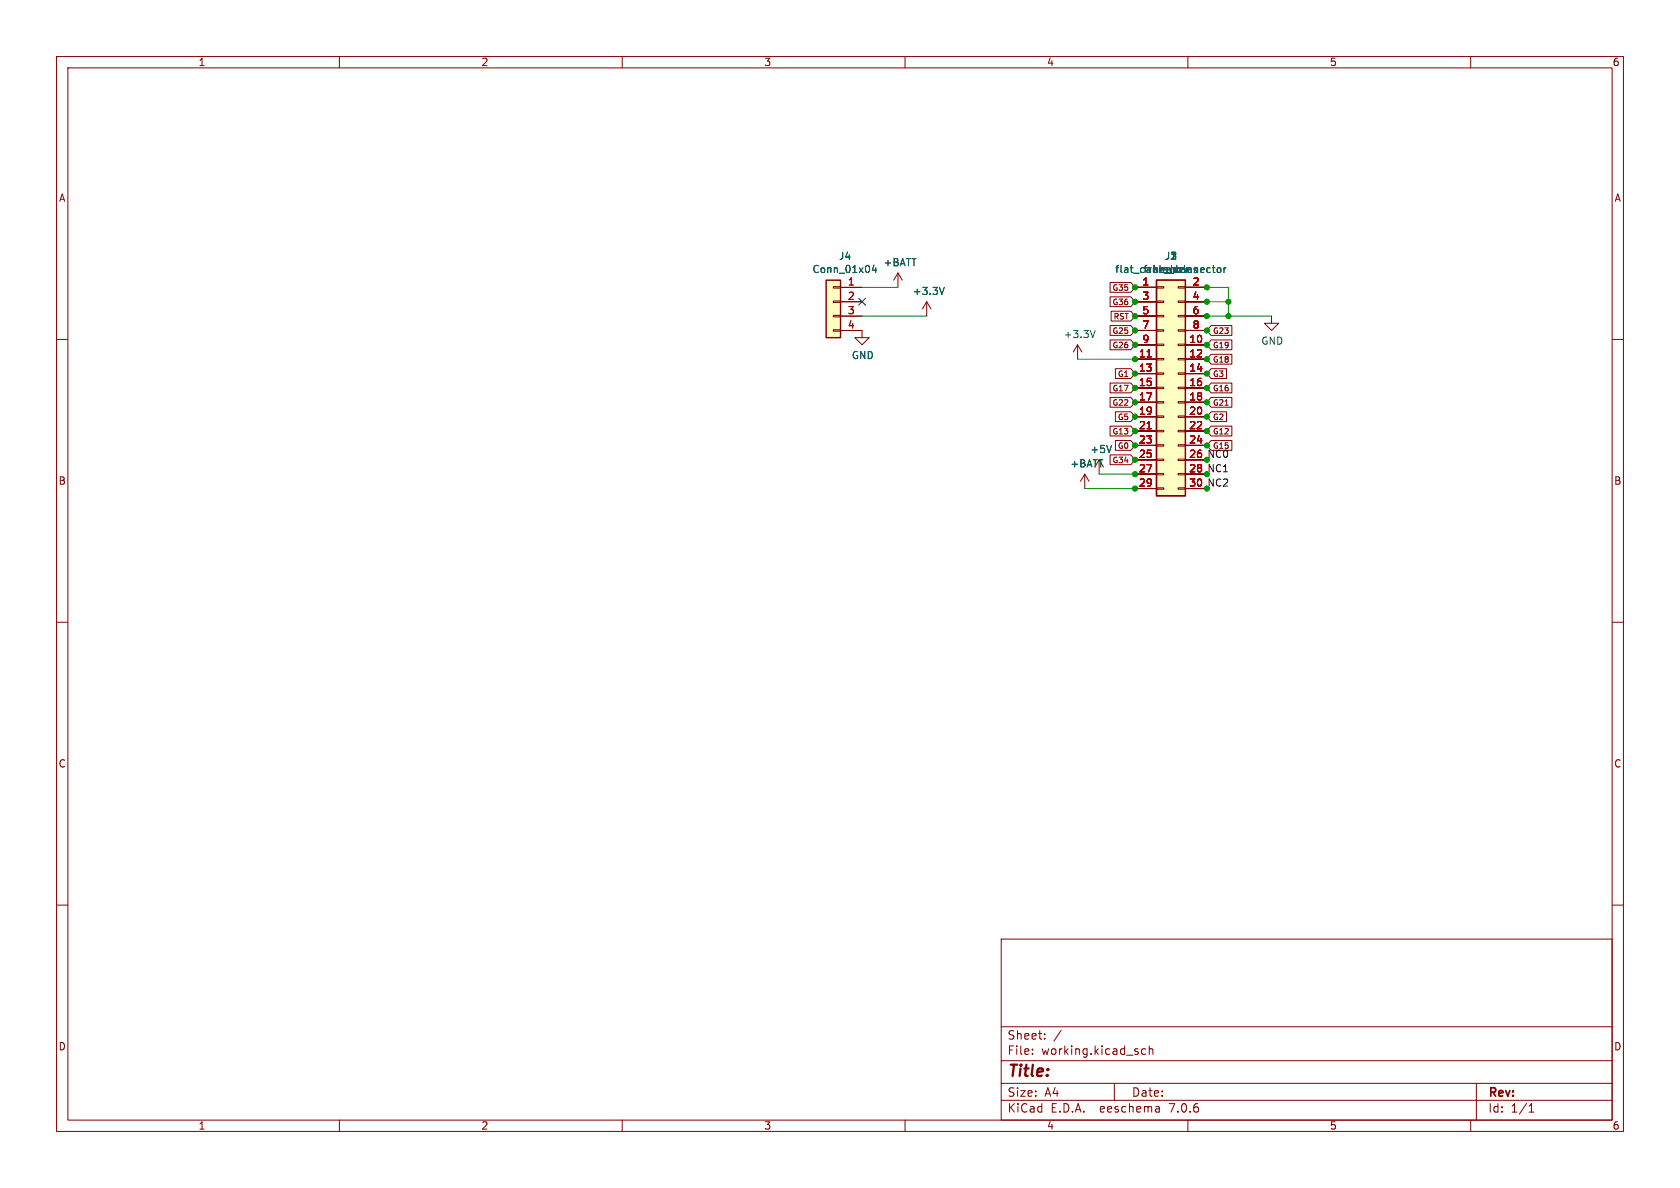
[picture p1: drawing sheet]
(kicad_sch (version 20230121) (generator eeschema)

 (paper "A4")

 (lib_symbols
  (symbol "Connector_Generic:Conn_01x04" (pin_names (offset 1.016) hide) (in_bom yes) (on_board yes)
   (property "Reference" "J" (at 0 5.08 0) (effects (font (size 1.27 1.27))))
   (property "Value" "Conn_01x04" (at 0 -7.62 0) (effects (font (size 1.27 1.27))))
   (property "Footprint" "" (at 0 0 0) (effects (font (size 1.27 1.27)) hide))
   (property "Datasheet" "~" (at 0 0 0) (effects (font (size 1.27 1.27)) hide))
   (symbol "Conn_01x04_1_1"
    (rectangle (start -1.27 -4.953) (end 0 -5.207) (stroke (width 0.1524) (type default)) (fill (type none)))
    (rectangle (start -1.27 -2.413) (end 0 -2.667) (stroke (width 0.1524) (type default)) (fill (type none)))
    (rectangle (start -1.27 0.127) (end 0 -0.127) (stroke (width 0.1524) (type default)) (fill (type none)))
    (rectangle (start -1.27 2.667) (end 0 2.413) (stroke (width 0.1524) (type default)) (fill (type none)))
    (rectangle (start -1.27 3.81) (end 1.27 -6.35) (stroke (width 0.254) (type default)) (fill (type background)))
    (pin passive line (at -5.08 2.54 0) (length 3.81) (name "Pin_1" (effects (font (size 1.27 1.27)))) (number "1" (effects (font (size 1.27 1.27)))))
    (pin passive line (at -5.08 0 0) (length 3.81) (name "Pin_2" (effects (font (size 1.27 1.27)))) (number "2" (effects (font (size 1.27 1.27)))))
    (pin passive line (at -5.08 -2.54 0) (length 3.81) (name "Pin_3" (effects (font (size 1.27 1.27)))) (number "3" (effects (font (size 1.27 1.27)))))
    (pin passive line (at -5.08 -5.08 0) (length 3.81) (name "Pin_4" (effects (font (size 1.27 1.27)))) (number "4" (effects (font (size 1.27 1.27)))))))
  (symbol "Connector_Generic:Conn_02x15_Odd_Even" (pin_names (offset 1.016) hide) (in_bom yes) (on_board yes)
   (property "Reference" "J" (at 1.27 20.32 0) (effects (font (size 1.27 1.27))))
   (property "Value" "Conn_02x15_Odd_Even" (at 1.27 -20.32 0) (effects (font (size 1.27 1.27))))
   (property "Footprint" "" (at 0 0 0) (effects (font (size 1.27 1.27)) hide))
   (property "Datasheet" "~" (at 0 0 0) (effects (font (size 1.27 1.27)) hide))
   (symbol "Conn_02x15_Odd_Even_1_1"
    (rectangle (start -1.27 -17.653) (end 0 -17.907) (stroke (width 0.1524) (type default)) (fill (type none)))
    (rectangle (start -1.27 -15.113) (end 0 -15.367) (stroke (width 0.1524) (type default)) (fill (type none)))
    (rectangle (start -1.27 -12.573) (end 0 -12.827) (stroke (width 0.1524) (type default)) (fill (type none)))
    (rectangle (start -1.27 -10.033) (end 0 -10.287) (stroke (width 0.1524) (type default)) (fill (type none)))
    (rectangle (start -1.27 -7.493) (end 0 -7.747) (stroke (width 0.1524) (type default)) (fill (type none)))
    (rectangle (start -1.27 -4.953) (end 0 -5.207) (stroke (width 0.1524) (type default)) (fill (type none)))
    (rectangle (start -1.27 -2.413) (end 0 -2.667) (stroke (width 0.1524) (type default)) (fill (type none)))
    (rectangle (start -1.27 0.127) (end 0 -0.127) (stroke (width 0.1524) (type default)) (fill (type none)))
    (rectangle (start -1.27 2.667) (end 0 2.413) (stroke (width 0.1524) (type default)) (fill (type none)))
    (rectangle (start -1.27 5.207) (end 0 4.953) (stroke (width 0.1524) (type default)) (fill (type none)))
    (rectangle (start -1.27 7.747) (end 0 7.493) (stroke (width 0.1524) (type default)) (fill (type none)))
    (rectangle (start -1.27 10.287) (end 0 10.033) (stroke (width 0.1524) (type default)) (fill (type none)))
    (rectangle (start -1.27 12.827) (end 0 12.573) (stroke (width 0.1524) (type default)) (fill (type none)))
    (rectangle (start -1.27 15.367) (end 0 15.113) (stroke (width 0.1524) (type default)) (fill (type none)))
    (rectangle (start -1.27 17.907) (end 0 17.653) (stroke (width 0.1524) (type default)) (fill (type none)))
    (rectangle (start -1.27 19.05) (end 3.81 -19.05) (stroke (width 0.254) (type default)) (fill (type background)))
    (rectangle (start 3.81 -17.653) (end 2.54 -17.907) (stroke (width 0.1524) (type default)) (fill (type none)))
    (rectangle (start 3.81 -15.113) (end 2.54 -15.367) (stroke (width 0.1524) (type default)) (fill (type none)))
    (rectangle (start 3.81 -12.573) (end 2.54 -12.827) (stroke (width 0.1524) (type default)) (fill (type none)))
    (rectangle (start 3.81 -10.033) (end 2.54 -10.287) (stroke (width 0.1524) (type default)) (fill (type none)))
    (rectangle (start 3.81 -7.493) (end 2.54 -7.747) (stroke (width 0.1524) (type default)) (fill (type none)))
    (rectangle (start 3.81 -4.953) (end 2.54 -5.207) (stroke (width 0.1524) (type default)) (fill (type none)))
    (rectangle (start 3.81 -2.413) (end 2.54 -2.667) (stroke (width 0.1524) (type default)) (fill (type none)))
    (rectangle (start 3.81 0.127) (end 2.54 -0.127) (stroke (width 0.1524) (type default)) (fill (type none)))
    (rectangle (start 3.81 2.667) (end 2.54 2.413) (stroke (width 0.1524) (type default)) (fill (type none)))
    (rectangle (start 3.81 5.207) (end 2.54 4.953) (stroke (width 0.1524) (type default)) (fill (type none)))
    (rectangle (start 3.81 7.747) (end 2.54 7.493) (stroke (width 0.1524) (type default)) (fill (type none)))
    (rectangle (start 3.81 10.287) (end 2.54 10.033) (stroke (width 0.1524) (type default)) (fill (type none)))
    (rectangle (start 3.81 12.827) (end 2.54 12.573) (stroke (width 0.1524) (type default)) (fill (type none)))
    (rectangle (start 3.81 15.367) (end 2.54 15.113) (stroke (width 0.1524) (type default)) (fill (type none)))
    (rectangle (start 3.81 17.907) (end 2.54 17.653) (stroke (width 0.1524) (type default)) (fill (type none)))
    (pin passive line (at -5.08 17.78 0) (length 3.81) (name "Pin_1" (effects (font (size 1.27 1.27)))) (number "1" (effects (font (size 1.27 1.27)))))
    (pin passive line (at 7.62 7.62 180) (length 3.81) (name "Pin_10" (effects (font (size 1.27 1.27)))) (number "10" (effects (font (size 1.27 1.27)))))
    (pin passive line (at -5.08 5.08 0) (length 3.81) (name "Pin_11" (effects (font (size 1.27 1.27)))) (number "11" (effects (font (size 1.27 1.27)))))
    (pin passive line (at 7.62 5.08 180) (length 3.81) (name "Pin_12" (effects (font (size 1.27 1.27)))) (number "12" (effects (font (size 1.27 1.27)))))
    (pin passive line (at -5.08 2.54 0) (length 3.81) (name "Pin_13" (effects (font (size 1.27 1.27)))) (number "13" (effects (font (size 1.27 1.27)))))
    (pin passive line (at 7.62 2.54 180) (length 3.81) (name "Pin_14" (effects (font (size 1.27 1.27)))) (number "14" (effects (font (size 1.27 1.27)))))
    (pin passive line (at -5.08 0 0) (length 3.81) (name "Pin_15" (effects (font (size 1.27 1.27)))) (number "15" (effects (font (size 1.27 1.27)))))
    (pin passive line (at 7.62 0 180) (length 3.81) (name "Pin_16" (effects (font (size 1.27 1.27)))) (number "16" (effects (font (size 1.27 1.27)))))
    (pin passive line (at -5.08 -2.54 0) (length 3.81) (name "Pin_17" (effects (font (size 1.27 1.27)))) (number "17" (effects (font (size 1.27 1.27)))))
    (pin passive line (at 7.62 -2.54 180) (length 3.81) (name "Pin_18" (effects (font (size 1.27 1.27)))) (number "18" (effects (font (size 1.27 1.27)))))
    (pin passive line (at -5.08 -5.08 0) (length 3.81) (name "Pin_19" (effects (font (size 1.27 1.27)))) (number "19" (effects (font (size 1.27 1.27)))))
    (pin passive line (at 7.62 17.78 180) (length 3.81) (name "Pin_2" (effects (font (size 1.27 1.27)))) (number "2" (effects (font (size 1.27 1.27)))))
    (pin passive line (at 7.62 -5.08 180) (length 3.81) (name "Pin_20" (effects (font (size 1.27 1.27)))) (number "20" (effects (font (size 1.27 1.27)))))
    (pin passive line (at -5.08 -7.62 0) (length 3.81) (name "Pin_21" (effects (font (size 1.27 1.27)))) (number "21" (effects (font (size 1.27 1.27)))))
    (pin passive line (at 7.62 -7.62 180) (length 3.81) (name "Pin_22" (effects (font (size 1.27 1.27)))) (number "22" (effects (font (size 1.27 1.27)))))
    (pin passive line (at -5.08 -10.16 0) (length 3.81) (name "Pin_23" (effects (font (size 1.27 1.27)))) (number "23" (effects (font (size 1.27 1.27)))))
    (pin passive line (at 7.62 -10.16 180) (length 3.81) (name "Pin_24" (effects (font (size 1.27 1.27)))) (number "24" (effects (font (size 1.27 1.27)))))
    (pin passive line (at -5.08 -12.7 0) (length 3.81) (name "Pin_25" (effects (font (size 1.27 1.27)))) (number "25" (effects (font (size 1.27 1.27)))))
    (pin passive line (at 7.62 -12.7 180) (length 3.81) (name "Pin_26" (effects (font (size 1.27 1.27)))) (number "26" (effects (font (size 1.27 1.27)))))
    (pin passive line (at -5.08 -15.24 0) (length 3.81) (name "Pin_27" (effects (font (size 1.27 1.27)))) (number "27" (effects (font (size 1.27 1.27)))))
    (pin passive line (at 7.62 -15.24 180) (length 3.81) (name "Pin_28" (effects (font (size 1.27 1.27)))) (number "28" (effects (font (size 1.27 1.27)))))
    (pin passive line (at -5.08 -17.78 0) (length 3.81) (name "Pin_29" (effects (font (size 1.27 1.27)))) (number "29" (effects (font (size 1.27 1.27)))))
    (pin passive line (at -5.08 15.24 0) (length 3.81) (name "Pin_3" (effects (font (size 1.27 1.27)))) (number "3" (effects (font (size 1.27 1.27)))))
    (pin passive line (at 7.62 -17.78 180) (length 3.81) (name "Pin_30" (effects (font (size 1.27 1.27)))) (number "30" (effects (font (size 1.27 1.27)))))
    (pin passive line (at 7.62 15.24 180) (length 3.81) (name "Pin_4" (effects (font (size 1.27 1.27)))) (number "4" (effects (font (size 1.27 1.27)))))
    (pin passive line (at -5.08 12.7 0) (length 3.81) (name "Pin_5" (effects (font (size 1.27 1.27)))) (number "5" (effects (font (size 1.27 1.27)))))
    (pin passive line (at 7.62 12.7 180) (length 3.81) (name "Pin_6" (effects (font (size 1.27 1.27)))) (number "6" (effects (font (size 1.27 1.27)))))
    (pin passive line (at -5.08 10.16 0) (length 3.81) (name "Pin_7" (effects (font (size 1.27 1.27)))) (number "7" (effects (font (size 1.27 1.27)))))
    (pin passive line (at 7.62 10.16 180) (length 3.81) (name "Pin_8" (effects (font (size 1.27 1.27)))) (number "8" (effects (font (size 1.27 1.27)))))
    (pin passive line (at -5.08 7.62 0) (length 3.81) (name "Pin_9" (effects (font (size 1.27 1.27)))) (number "9" (effects (font (size 1.27 1.27)))))))
  (symbol "power:+5V" (power) (pin_names (offset 0)) (in_bom yes) (on_board yes)
   (property "Reference" "#PWR" (at 0 -3.81 0) (effects (font (size 1.27 1.27)) hide))
   (property "Value" "+5V" (at 0 3.556 0) (effects (font (size 1.27 1.27))))
   (property "Footprint" "" (at 0 0 0) (effects (font (size 1.27 1.27)) hide))
   (property "Datasheet" "" (at 0 0 0) (effects (font (size 1.27 1.27)) hide))
   (symbol "+5V_0_1"
    (polyline (pts (xy -0.762 1.27) (xy 0 2.54)) (stroke (width 0) (type default)) (fill (type none)))
    (polyline (pts (xy 0 0) (xy 0 2.54)) (stroke (width 0) (type default)) (fill (type none)))
    (polyline (pts (xy 0 2.54) (xy 0.762 1.27)) (stroke (width 0) (type default)) (fill (type none))))
   (symbol "+5V_1_1"
    (pin power_in line (at 0 0 90) (length 0) hide (name "+5V" (effects (font (size 1.27 1.27)))) (number "1" (effects (font (size 1.27 1.27)))))))
  (symbol "power:+BATT" (power) (pin_names (offset 0)) (in_bom yes) (on_board yes)
   (property "Reference" "#PWR" (at 0 -3.81 0) (effects (font (size 1.27 1.27)) hide))
   (property "Value" "+BATT" (at 0 3.556 0) (effects (font (size 1.27 1.27))))
   (property "Footprint" "" (at 0 0 0) (effects (font (size 1.27 1.27)) hide))
   (property "Datasheet" "" (at 0 0 0) (effects (font (size 1.27 1.27)) hide))
   (symbol "+BATT_0_1"
    (polyline (pts (xy -0.762 1.27) (xy 0 2.54)) (stroke (width 0) (type default)) (fill (type none)))
    (polyline (pts (xy 0 0) (xy 0 2.54)) (stroke (width 0) (type default)) (fill (type none)))
    (polyline (pts (xy 0 2.54) (xy 0.762 1.27)) (stroke (width 0) (type default)) (fill (type none))))
   (symbol "+BATT_1_1"
    (pin power_in line (at 0 0 90) (length 0) hide (name "+BATT" (effects (font (size 1.27 1.27)))) (number "1" (effects (font (size 1.27 1.27)))))))
  (symbol "power:GND" (power) (pin_names (offset 0)) (in_bom yes) (on_board yes)
   (property "Reference" "#PWR" (at 0 -6.35 0) (effects (font (size 1.27 1.27)) hide))
   (property "Value" "GND" (at 0 -3.81 0) (effects (font (size 1.27 1.27))))
   (property "Footprint" "" (at 0 0 0) (effects (font (size 1.27 1.27)) hide))
   (property "Datasheet" "" (at 0 0 0) (effects (font (size 1.27 1.27)) hide))
   (symbol "GND_0_1"
    (polyline (pts (xy 0 0) (xy 0 -1.27) (xy 1.27 -1.27) (xy 0 -2.54) (xy -1.27 -1.27) (xy 0 -1.27)) (stroke (width 0) (type default)) (fill (type none))))
   (symbol "GND_1_1"
    (pin power_in line (at 0 0 270) (length 0) hide (name "GND" (effects (font (size 1.27 1.27)))) (number "1" (effects (font (size 1.27 1.27)))))))
  (symbol "top_pcb-rescue:+3.3V-power" (power) (pin_names (offset 0)) (in_bom yes) (on_board yes)
   (property "Reference" "#PWR" (at 0 -3.81 0) (effects (font (size 1.27 1.27)) hide))
   (property "Value" "+3.3V-power" (at 0 3.556 0) (effects (font (size 1.27 1.27))))
   (property "Footprint" "" (at 0 0 0) (effects (font (size 1.27 1.27)) hide))
   (property "Datasheet" "" (at 0 0 0) (effects (font (size 1.27 1.27)) hide))
   (symbol "+3.3V-power_0_1"
    (polyline (pts (xy -0.762 1.27) (xy 0 2.54)) (stroke (width 0) (type solid)) (fill (type none)))
    (polyline (pts (xy 0 0) (xy 0 2.54)) (stroke (width 0) (type solid)) (fill (type none)))
    (polyline (pts (xy 0 2.54) (xy 0.762 1.27)) (stroke (width 0) (type solid)) (fill (type none))))
   (symbol "+3.3V-power_1_1"
    (pin power_in line (at 0 0 90) (length 0) hide (name "+3V3" (effects (font (size 1.27 1.27)))) (number "1" (effects (font (size 1.27 1.27))))))))

 (junction (at 217.17 53.34) (diameter 0) (color 0 0 0 0))
 (junction (at 200.66 58.42) (diameter 0) (color 0 0 0 0))
 (junction (at 200.66 78.74) (diameter 0) (color 0 0 0 0))
 (junction (at 213.36 60.96) (diameter 0) (color 0 0 0 0))
 (junction (at 200.66 83.82) (diameter 0) (color 0 0 0 0))
 (junction (at 213.36 78.74) (diameter 0) (color 0 0 0 0))
 (junction (at 213.36 63.5) (diameter 0) (color 0 0 0 0))
 (junction (at 213.36 83.82) (diameter 0) (color 0 0 0 0))
 (junction (at 213.36 68.58) (diameter 0) (color 0 0 0 0))
 (junction (at 213.36 50.8) (diameter 0) (color 0 0 0 0))
 (junction (at 213.36 86.36) (diameter 0) (color 0 0 0 0))
 (junction (at 213.36 71.12) (diameter 0) (color 0 0 0 0))
 (junction (at 200.66 86.36) (diameter 0) (color 0 0 0 0))
 (junction (at 217.17 55.88) (diameter 0) (color 0 0 0 0))
 (junction (at 200.66 73.66) (diameter 0) (color 0 0 0 0))
 (junction (at 200.66 71.12) (diameter 0) (color 0 0 0 0))
 (junction (at 200.66 76.2) (diameter 0) (color 0 0 0 0))
 (junction (at 200.66 55.88) (diameter 0) (color 0 0 0 0))
 (junction (at 200.66 66.04) (diameter 0) (color 0 0 0 0))
 (junction (at 213.36 53.34) (diameter 0) (color 0 0 0 0))
 (junction (at 200.66 81.28) (diameter 0) (color 0 0 0 0))
 (junction (at 213.36 81.28) (diameter 0) (color 0 0 0 0))
 (junction (at 213.36 58.42) (diameter 0) (color 0 0 0 0))
 (junction (at 200.66 63.5) (diameter 0) (color 0 0 0 0))
 (junction (at 213.36 55.88) (diameter 0) (color 0 0 0 0))
 (junction (at 213.36 76.2) (diameter 0) (color 0 0 0 0))
 (junction (at 200.66 53.34) (diameter 0) (color 0 0 0 0))
 (junction (at 200.66 68.58) (diameter 0) (color 0 0 0 0))
 (junction (at 200.66 50.8) (diameter 0) (color 0 0 0 0))
 (junction (at 213.36 73.66) (diameter 0) (color 0 0 0 0))
 (junction (at 200.66 60.96) (diameter 0) (color 0 0 0 0))
 (junction (at 213.36 66.04) (diameter 0) (color 0 0 0 0))

 (no_connect (at 152.4 53.34))

 (wire (pts (xy 158.75 50.8) (xy 152.4 50.8)) (stroke (width 0) (type default)))
 (wire (pts (xy 200.66 63.5) (xy 190.5 63.5)) (stroke (width 0) (type default)))
 (wire (pts (xy 200.66 83.82) (xy 194.31 83.82)) (stroke (width 0) (type default)))
 (wire (pts (xy 213.36 53.34) (xy 217.17 53.34)) (stroke (width 0) (type default)))
 (wire (pts (xy 217.17 50.8) (xy 217.17 53.34)) (stroke (width 0) (type default)))
 (wire (pts (xy 213.36 50.8) (xy 217.17 50.8)) (stroke (width 0) (type default)))
 (wire (pts (xy 217.17 55.88) (xy 224.79 55.88)) (stroke (width 0) (type default)))
 (wire (pts (xy 191.77 86.36) (xy 200.66 86.36)) (stroke (width 0) (type default)))
 (wire (pts (xy 152.4 55.88) (xy 163.83 55.88)) (stroke (width 0) (type default)))
 (wire (pts (xy 213.36 55.88) (xy 217.17 55.88)) (stroke (width 0) (type default)))
 (wire (pts (xy 217.17 53.34) (xy 217.17 55.88)) (stroke (width 0) (type default)))

 (label "NC0" (at 213.36 81.28 0) (effects (font (size 1.27 1.27)) (justify left bottom)))
 (label "NC1" (at 213.36 83.82 0) (effects (font (size 1.27 1.27)) (justify left bottom)))
 (label "NC2" (at 213.36 86.36 0) (effects (font (size 1.27 1.27)) (justify left bottom)))

 (global_label "G19" (shape input) (at 213.36 60.96 0) (effects (font (size 0.9906 0.9906)) (justify left))
  (property "Intersheetrefs" "${INTERSHEET_REFS}" (at 213.36 60.96 0) (effects (font (size 1.27 1.27)) hide)))
 (global_label "G23" (shape input) (at 213.36 58.42 0) (effects (font (size 0.9906 0.9906)) (justify left))
  (property "Intersheetrefs" "${INTERSHEET_REFS}" (at 213.36 58.42 0) (effects (font (size 1.27 1.27)) hide)))
 (global_label "G17" (shape input) (at 200.66 68.58 180) (effects (font (size 0.9906 0.9906)) (justify right))
  (property "Intersheetrefs" "${INTERSHEET_REFS}" (at 200.66 68.58 0) (effects (font (size 1.27 1.27)) hide)))
 (global_label "G0" (shape input) (at 200.66 78.74 180) (effects (font (size 0.9906 0.9906)) (justify right))
  (property "Intersheetrefs" "${INTERSHEET_REFS}" (at 200.66 78.74 0) (effects (font (size 1.27 1.27)) hide)))
 (global_label "G16" (shape input) (at 213.36 68.58 0) (effects (font (size 0.9906 0.9906)) (justify left))
  (property "Intersheetrefs" "${INTERSHEET_REFS}" (at 213.36 68.58 0) (effects (font (size 1.27 1.27)) hide)))
 (global_label "G26" (shape input) (at 200.66 60.96 180) (effects (font (size 0.9906 0.9906)) (justify right))
  (property "Intersheetrefs" "${INTERSHEET_REFS}" (at 200.66 60.96 0) (effects (font (size 1.27 1.27)) hide)))
 (global_label "G13" (shape input) (at 200.66 76.2 180) (effects (font (size 0.9906 0.9906)) (justify right))
  (property "Intersheetrefs" "${INTERSHEET_REFS}" (at 200.66 76.2 0) (effects (font (size 1.27 1.27)) hide)))
 (global_label "G18" (shape input) (at 213.36 63.5 0) (effects (font (size 0.9906 0.9906)) (justify left))
  (property "Intersheetrefs" "${INTERSHEET_REFS}" (at 213.36 63.5 0) (effects (font (size 1.27 1.27)) hide)))
 (global_label "G15" (shape input) (at 213.36 78.74 0) (effects (font (size 0.9906 0.9906)) (justify left))
  (property "Intersheetrefs" "${INTERSHEET_REFS}" (at 213.36 78.74 0) (effects (font (size 1.27 1.27)) hide)))
 (global_label "G21" (shape input) (at 213.36 71.12 0) (effects (font (size 0.9906 0.9906)) (justify left))
  (property "Intersheetrefs" "${INTERSHEET_REFS}" (at 213.36 71.12 0) (effects (font (size 1.27 1.27)) hide)))
 (global_label "RST" (shape input) (at 200.66 55.88 180) (effects (font (size 0.9906 0.9906)) (justify right))
  (property "Intersheetrefs" "${INTERSHEET_REFS}" (at 200.66 55.88 0) (effects (font (size 1.27 1.27)) hide)))
 (global_label "G25" (shape input) (at 200.66 58.42 180) (effects (font (size 0.9906 0.9906)) (justify right))
  (property "Intersheetrefs" "${INTERSHEET_REFS}" (at 200.66 58.42 0) (effects (font (size 1.27 1.27)) hide)))
 (global_label "G12" (shape input) (at 213.36 76.2 0) (effects (font (size 0.9906 0.9906)) (justify left))
  (property "Intersheetrefs" "${INTERSHEET_REFS}" (at 213.36 76.2 0) (effects (font (size 1.27 1.27)) hide)))
 (global_label "G35" (shape input) (at 200.66 50.8 180) (effects (font (size 0.9906 0.9906)) (justify right))
  (property "Intersheetrefs" "${INTERSHEET_REFS}" (at 200.66 50.8 0) (effects (font (size 1.27 1.27)) hide)))
 (global_label "G36" (shape input) (at 200.66 53.34 180) (effects (font (size 0.9906 0.9906)) (justify right))
  (property "Intersheetrefs" "${INTERSHEET_REFS}" (at 200.66 53.34 0) (effects (font (size 1.27 1.27)) hide)))
 (global_label "G1" (shape input) (at 200.66 66.04 180) (effects (font (size 0.9906 0.9906)) (justify right))
  (property "Intersheetrefs" "${INTERSHEET_REFS}" (at 200.66 66.04 0) (effects (font (size 1.27 1.27)) hide)))
 (global_label "G3" (shape input) (at 213.36 66.04 0) (effects (font (size 0.9906 0.9906)) (justify left))
  (property "Intersheetrefs" "${INTERSHEET_REFS}" (at 213.36 66.04 0) (effects (font (size 1.27 1.27)) hide)))
 (global_label "G34" (shape input) (at 200.66 81.28 180) (effects (font (size 0.9906 0.9906)) (justify right))
  (property "Intersheetrefs" "${INTERSHEET_REFS}" (at 200.66 81.28 0) (effects (font (size 1.27 1.27)) hide)))
 (global_label "G5" (shape input) (at 200.66 73.66 180) (effects (font (size 0.9906 0.9906)) (justify right))
  (property "Intersheetrefs" "${INTERSHEET_REFS}" (at 200.66 73.66 0) (effects (font (size 1.27 1.27)) hide)))
 (global_label "G2" (shape input) (at 213.36 73.66 0) (effects (font (size 0.9906 0.9906)) (justify left))
  (property "Intersheetrefs" "${INTERSHEET_REFS}" (at 213.36 73.66 0) (effects (font (size 1.27 1.27)) hide)))
 (global_label "G22" (shape input) (at 200.66 71.12 180) (effects (font (size 0.9906 0.9906)) (justify right))
  (property "Intersheetrefs" "${INTERSHEET_REFS}" (at 200.66 71.12 0) (effects (font (size 1.27 1.27)) hide)))

 (symbol (lib_id "Connector_Generic:Conn_02x15_Odd_Even") (at 205.74 68.58 0) (unit 1) (in_bom yes) (on_board yes) (dnp no)
  (property "Reference" "J1" (at 207.01 45.2882 0) (effects (font (size 1.27 1.27))))
  (property "Value" "flat_cable_connector" (at 207.01 47.5996 0) (effects (font (size 1.27 1.27))))
  (property "Footprint" "Connector_FFC-FPC:Hirose_FH12-30S-0.5SH_1x30-1MP_P0.50mm_Horizontal" (at 205.74 68.58 0) (effects (font (size 1.27 1.27)) hide))
  (property "Datasheet" "~" (at 205.74 68.58 0) (effects (font (size 1.27 1.27)) hide)) (pin "1") (pin "10") (pin "11") (pin "12") (pin "13") (pin "14") (pin "15") (pin "16") (pin "17") (pin "18") (pin "19") (pin "2") (pin "20") (pin "21") (pin "22") (pin "23") (pin "24") (pin "25") (pin "26") (pin "27") (pin "28") (pin "29") (pin "3") (pin "30") (pin "4") (pin "5") (pin "6") (pin "7") (pin "8") (pin "9"))

 (symbol (lib_id "Connector_Generic:Conn_02x15_Odd_Even") (at 205.74 68.58 0) (unit 1) (in_bom yes) (on_board yes) (dnp no)
  (property "Reference" "J2" (at 207.01 45.2882 0) (effects (font (size 1.27 1.27))))
  (property "Value" "header" (at 207.01 47.5996 0) (effects (font (size 1.27 1.27))))
  (property "Footprint" "footprints:PinHeader_2x15_P2.54mm_Vertical_SMD_for_M5Stack" (at 205.74 68.58 0) (effects (font (size 1.27 1.27)) hide))
  (property "Datasheet" "~" (at 205.74 68.58 0) (effects (font (size 1.27 1.27)) hide)) (pin "1") (pin "10") (pin "11") (pin "12") (pin "13") (pin "14") (pin "15") (pin "16") (pin "17") (pin "18") (pin "19") (pin "2") (pin "20") (pin "21") (pin "22") (pin "23") (pin "24") (pin "25") (pin "26") (pin "27") (pin "28") (pin "29") (pin "3") (pin "30") (pin "4") (pin "5") (pin "6") (pin "7") (pin "8") (pin "9"))

 (symbol (lib_id "power:+5V") (at 194.31 83.82 0) (unit 1) (in_bom yes) (on_board yes) (dnp no)
  (property "Reference" "#PWR0105" (at 194.31 87.63 0) (effects (font (size 1.27 1.27)) hide))
  (property "Value" "+5V" (at 194.691 79.4258 0) (effects (font (size 1.27 1.27))))
  (property "Footprint" "" (at 194.31 83.82 0) (effects (font (size 1.27 1.27)) hide))
  (property "Datasheet" "" (at 194.31 83.82 0) (effects (font (size 1.27 1.27)) hide)) (pin "1"))

 (symbol (lib_id "power:+BATT") (at 191.77 86.36 0) (unit 1) (in_bom yes) (on_board yes) (dnp no)
  (property "Reference" "#PWR0106" (at 191.77 90.17 0) (effects (font (size 1.27 1.27)) hide))
  (property "Value" "+BATT" (at 192.151 81.9658 0) (effects (font (size 1.27 1.27))))
  (property "Footprint" "" (at 191.77 86.36 0) (effects (font (size 1.27 1.27)) hide))
  (property "Datasheet" "" (at 191.77 86.36 0) (effects (font (size 1.27 1.27)) hide)) (pin "1"))

 (symbol (lib_id "power:GND") (at 224.79 55.88 0) (unit 1) (in_bom yes) (on_board yes) (dnp no)
  (property "Reference" "#PWR0109" (at 224.79 62.23 0) (effects (font (size 1.27 1.27)) hide))
  (property "Value" "GND" (at 224.917 60.2742 0) (effects (font (size 1.27 1.27))))
  (property "Footprint" "" (at 224.79 55.88 0) (effects (font (size 1.27 1.27)) hide))
  (property "Datasheet" "" (at 224.79 55.88 0) (effects (font (size 1.27 1.27)) hide)) (pin "1"))

 (symbol (lib_id "top_pcb-rescue:+3.3V-power") (at 190.5 63.5 0) (unit 1) (in_bom yes) (on_board yes) (dnp no)
  (property "Reference" "#PWR0113" (at 190.5 67.31 0) (effects (font (size 1.27 1.27)) hide))
  (property "Value" "+3.3V" (at 190.881 59.1058 0) (effects (font (size 1.27 1.27))))
  (property "Footprint" "" (at 190.5 63.5 0) (effects (font (size 1.27 1.27)) hide))
  (property "Datasheet" "" (at 190.5 63.5 0) (effects (font (size 1.27 1.27)) hide)) (pin "1"))

 (symbol (lib_id "Connector_Generic:Conn_02x15_Odd_Even") (at 205.74 68.58 0) (unit 1) (in_bom yes) (on_board yes) (dnp no)
  (property "Reference" "J3" (at 207.01 45.2882 0) (effects (font (size 1.27 1.27))))
  (property "Value" "free_holes" (at 207.01 47.5996 0) (effects (font (size 1.27 1.27))))
  (property "Footprint" "footprints:PinHeader_1x30_P1.27mm_Vertical_without_silks" (at 205.74 68.58 0) (effects (font (size 1.27 1.27)) hide))
  (property "Datasheet" "~" (at 205.74 68.58 0) (effects (font (size 1.27 1.27)) hide)) (pin "1") (pin "10") (pin "11") (pin "12") (pin "13") (pin "14") (pin "15") (pin "16") (pin "17") (pin "18") (pin "19") (pin "2") (pin "20") (pin "21") (pin "22") (pin "23") (pin "24") (pin "25") (pin "26") (pin "27") (pin "28") (pin "29") (pin "3") (pin "30") (pin "4") (pin "5") (pin "6") (pin "7") (pin "8") (pin "9"))

 (symbol (lib_id "Connector_Generic:Conn_01x04") (at 147.32 53.34 0) (mirror y) (unit 1) (in_bom yes) (on_board yes) (dnp no)
  (property "Reference" "J4" (at 149.4028 45.2882 0) (effects (font (size 1.27 1.27))))
  (property "Value" "Conn_01x04" (at 149.4028 47.5996 0) (effects (font (size 1.27 1.27))))
  (property "Footprint" "Connector:NS-Tech_Grove_1x04_P2mm_Vertical" (at 147.32 53.34 0) (effects (font (size 1.27 1.27)) hide))
  (property "Datasheet" "~" (at 147.32 53.34 0) (effects (font (size 1.27 1.27)) hide)) (pin "1") (pin "2") (pin "3") (pin "4"))

 (symbol (lib_id "power:GND") (at 152.4 58.42 0) (unit 1) (in_bom yes) (on_board yes) (dnp no)
  (property "Reference" "#PWR0101" (at 152.4 64.77 0) (effects (font (size 1.27 1.27)) hide))
  (property "Value" "GND" (at 152.527 62.8142 0) (effects (font (size 1.27 1.27))))
  (property "Footprint" "" (at 152.4 58.42 0) (effects (font (size 1.27 1.27)) hide))
  (property "Datasheet" "" (at 152.4 58.42 0) (effects (font (size 1.27 1.27)) hide)) (pin "1"))

 (symbol (lib_id "top_pcb-rescue:+3.3V-power") (at 163.83 55.88 0) (unit 1) (in_bom yes) (on_board yes) (dnp no)
  (property "Reference" "#PWR0102" (at 163.83 59.69 0) (effects (font (size 1.27 1.27)) hide))
  (property "Value" "+3.3V" (at 164.211 51.4858 0) (effects (font (size 1.27 1.27))))
  (property "Footprint" "" (at 163.83 55.88 0) (effects (font (size 1.27 1.27)) hide))
  (property "Datasheet" "" (at 163.83 55.88 0) (effects (font (size 1.27 1.27)) hide)) (pin "1"))

 (symbol (lib_id "power:+BATT") (at 158.75 50.8 0) (unit 1) (in_bom yes) (on_board yes) (dnp no)
  (property "Reference" "#PWR0103" (at 158.75 54.61 0) (effects (font (size 1.27 1.27)) hide))
  (property "Value" "+BATT" (at 159.131 46.4058 0) (effects (font (size 1.27 1.27))))
  (property "Footprint" "" (at 158.75 50.8 0) (effects (font (size 1.27 1.27)) hide))
  (property "Datasheet" "" (at 158.75 50.8 0) (effects (font (size 1.27 1.27)) hide)) (pin "1"))

 (sheet_instances (path "" (page "1"))))
